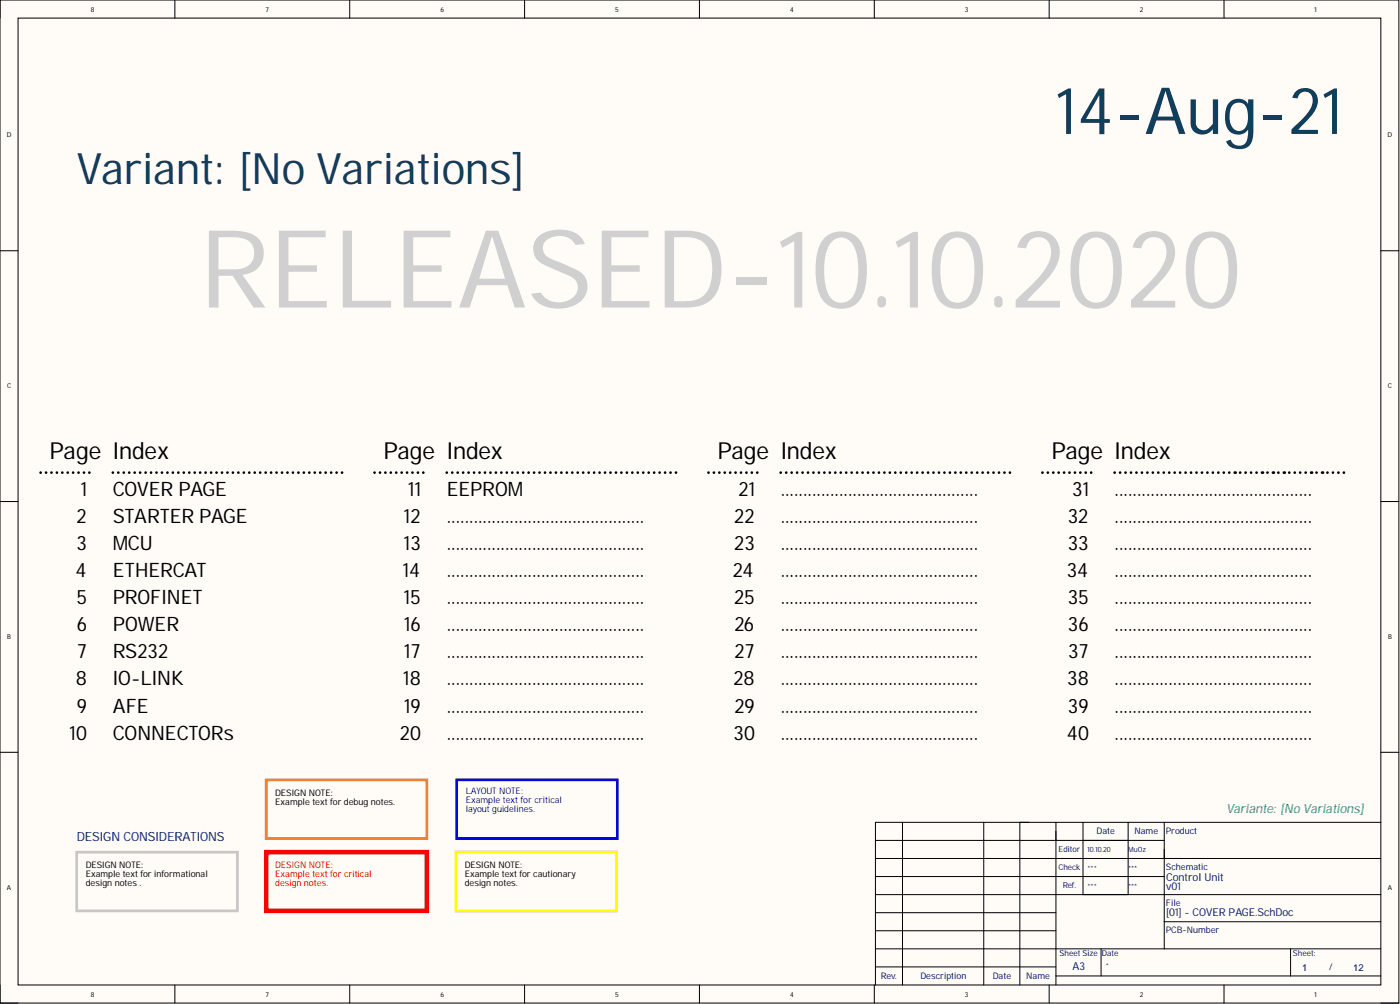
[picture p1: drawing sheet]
<svg xmlns="http://www.w3.org/2000/svg" width="393mm" height="282mm" viewBox="0 0 393 282" stroke-linecap="round" stroke-linejoin="round" font-family="sans-serif">
<path d="M0 0h393v281.6h-393z" fill-rule="evenodd" fill="#fffcf8"/>
<path d="M0 0h393v281.6h-393z" fill="none" stroke="#000" stroke-width=".28"/>
<path d="M5.1 5.1h382.9v271.4h-382.9z" fill-rule="evenodd" fill="#fffcf8"/>
<g fill="none" stroke="#000" stroke-width=".28">
<path d="M0 0v5.1M5.1 5.1h382.9v271.4h-382.9zM49.1 0v5.1M98.3 0v5.1M147.4 0v5.1M196.5 0v5.1M245.6 0v5.1M294.8 0v5.1M343.9 0v5.1M0 70.4h5.1M388 70.4h5M0 140.8h5.1"/>
<path d="M388 140.8h5M0 211.2h5.1M388 211.2h5M246 235.9h81.1M253.6 230.9v45.6M276.4 230.9v45.6M286.5 230.9v45.6M296.7 230.9v45.6M304.3 230.9v20.3M317 230.9v20.3M327.1 230.9v35.5M388 230.9h-142v45.6"/>
<path d="M246 241h142M246 251.2h142M246 246.1h81.1M246 256.2h50.7M327.1 258.8h60.9M0 276.5v5.1h5.1M49.1 276.5v5.1M98.3 276.5v5.1M147.4 276.5v5.1M196.5 276.5v5.1M245.6 276.5v5.1M246 266.4h142"/>
<path d="M246 271.5h50.7M246 261.3h50.7M294.8 276.5v5.1M296.7 274h91.3M309.4 266.4v7.6M343.9 276.5v5.1M362.6 266.4v7.6M388 281.6h5"/>
</g>
<g fill="none" stroke="#000" stroke-width=".76">
<path d="M11.4 132.7h.1M12.9 132.7h.1M14.5 132.7h.1M16 132.7h.1M17.5 132.7h.1M19 132.7h.1M20.5 132.7h.1M22.1 132.7h.1M23.6 132.7h.1M25.1 132.7h.1M31.7 132.7h.1M33.2 132.7h.1"/>
<path d="M34.8 132.7h.1M36.3 132.7h.1M37.8 132.7h.1M39.4 132.7h.1M40.9 132.7h.1M42.4 132.7h.1M44 132.7h.1M45.5 132.7h.1M47 132.7h.1M48.6 132.7h.1M50.1 132.7h.1M51.6 132.7h.1"/>
<path d="M53.2 132.7h.1M54.7 132.7h.1M56.2 132.7h.1M57.8 132.7h.1M59.3 132.7h.1M60.8 132.7h.1M62.4 132.7h.1M63.9 132.7h.1M65.4 132.7h.1M67 132.7h.1M68.5 132.7h.1M70 132.7h.1"/>
<path d="M71.6 132.7h.1M73.1 132.7h.1M74.6 132.7h.1M76.2 132.7h.1M77.7 132.7h.1M79.2 132.7h.1M80.8 132.7h.1M82.3 132.7h.1M83.8 132.7h.1M85.4 132.7h.1M86.9 132.7h.1M88.4 132.7h.1"/>
<path d="M90 132.7h.1M91.5 132.7h.1M93 132.7h.1M94.6 132.7h.1M96.1 132.7h.1M105.2 132.7h.1M106.8 132.7h.1M108.3 132.7h.1M109.8 132.7h.1M111.3 132.7h.1M112.8 132.7h.1M114.4 132.7h.1"/>
<path d="M115.9 132.7h.1M117.4 132.7h.1M118.9 132.7h.1M125.5 132.7h.1M127.1 132.7h.1M128.6 132.7h.1M130.1 132.7h.1M131.7 132.7h.1M133.2 132.7h.1M134.7 132.7h.1M136.3 132.7h.1M137.8 132.7h.1"/>
<path d="M139.3 132.7h.1M140.9 132.7h.1M142.4 132.7h.1M143.9 132.7h.1M145.4 132.7h.1M147 132.7h.1M148.5 132.7h.1M150.1 132.7h.1M151.6 132.7h.1M153.1 132.7h.1M154.7 132.7h.1M156.2 132.7h.1"/>
<path d="M157.7 132.7h.1M159.3 132.7h.1M160.8 132.7h.1M162.3 132.7h.1M163.8 132.7h.1M165.4 132.7h.1M166.9 132.7h.1M168.5 132.7h.1M170 132.7h.1M171.5 132.7h.1M173.1 132.7h.1M174.6 132.7h.1"/>
<path d="M176.1 132.7h.1M177.6 132.7h.1M179.2 132.7h.1M180.7 132.7h.1M182.3 132.7h.1M183.8 132.7h.1M185.3 132.7h.1M186.8 132.7h.1M188.4 132.7h.1M189.9 132.7h.1M199.1 132.7h.1M200.6 132.7h.1"/>
<path d="M202.1 132.7h.1M203.6 132.7h.1M205.1 132.7h.1M206.7 132.7h.1M208.2 132.7h.1M209.7 132.7h.1M211.2 132.7h.1M212.7 132.7h.1M219.3 132.7h.1M220.9 132.7h.1M222.4 132.7h.1M223.9 132.7h.1"/>
<path d="M225.5 132.7h.1M227 132.7h.1M228.5 132.7h.1M230.1 132.7h.1M231.6 132.7h.1M233.1 132.7h.1M234.7 132.7h.1M236.2 132.7h.1M237.7 132.7h.1M239.3 132.7h.1M240.8 132.7h.1M242.3 132.7h.1"/>
<path d="M243.9 132.7h.1M245.4 132.7h.1M246.9 132.7h.1M248.5 132.7h.1M250 132.7h.1M251.5 132.7h.1M253.1 132.7h.1M254.6 132.7h.1M256.1 132.7h.1M257.7 132.7h.1M259.2 132.7h.1M260.7 132.7h.1"/>
<path d="M262.3 132.7h.1M263.8 132.7h.1M265.3 132.7h.1M266.9 132.7h.1M268.4 132.7h.1M269.9 132.7h.1M271.5 132.7h.1M273 132.7h.1M274.5 132.7h.1M276.1 132.7h.1M277.6 132.7h.1M279.1 132.7h.1"/>
<path d="M280.7 132.7h.1M282.2 132.7h.1M283.7 132.7h.1M292.9 132.7h.1M294.4 132.7h.1M295.9 132.7h.1M297.4 132.7h.1M299 132.7h.1M300.5 132.7h.1M302 132.7h.1M303.5 132.7h.1M305 132.7h.1"/>
<path d="M306.6 132.7h.1M313.2 132.7h.1M314.7 132.7h.1M316.2 132.7h.1M317.8 132.7h.1M319.3 132.7h.1M320.8 132.7h.1M322.4 132.7h.1M323.9 132.7h.1M325.4 132.7h.1M327 132.7h.1M328.5 132.7h.1"/>
<path d="M330 132.7h.1M331.6 132.7h.1M333.1 132.7h.1M334.6 132.7h.1M336.2 132.7h.1M337.7 132.7h.1M339.2 132.7h.1M340.8 132.7h.1M342.3 132.7h.1M343.8 132.7h.1M345.4 132.7h.1M348.4 132.7h.1"/>
<path d="M350 132.7h.1M351.5 132.7h.1M353 132.7h.1M356.1 132.7h.1M359.2 132.7h.1M362.2 132.7h.1M363.8 132.7h.1M365.3 132.7h.1M366.8 132.7h.1M369.9 132.7h.1M373 132.7h.1M374.5 132.7h.1"/>
<path d="M376 132.7h.1M377.6 132.7h.1"/>
</g>
<g fill="#000">
<circle cx="346.9" cy="132.7" r=".38"/>
<circle cx="354.6" cy="132.7" r=".38"/>
<circle cx="357.6" cy="132.7" r=".38"/>
<circle cx="360.7" cy="132.7" r=".38"/>
<circle cx="368.4" cy="132.7" r=".38"/>
<circle cx="371.4" cy="132.7" r=".38"/>
</g>
<path d="M21.6 239.2h45.1v16.5h-45.1z" fill="none" stroke="#c6c3c6" stroke-width=".76"/>
<path d="M128.1 239.2h45.1v16.5h-45.1z" fill="none" stroke="#ff0" stroke-width=".76"/>
<path d="M74.8 239.2h45.1v16.5h-45.1z" fill="none" stroke="#f00" stroke-width="1.3"/>
<path d="M128.3 218.9h45.1v16.5h-45.1z" fill="none" stroke="#00f" stroke-width=".76"/>
<path d="M74.8 218.9h45.1v16.5h-45.1z" fill="none" stroke="#fd8300" stroke-width=".76"/>
<text font-size="30.4" fill="#d0d0d0" x="56" y="86.3">RELEASED-10.10.2020</text>
<text font-size="18.3" fill="#0f3f5a" x="296.7" y="37.6">14-Aug-21</text>
<text font-size="12.2" fill="#0f3f5a" x="21.6" y="51.5">Variant: [No Variations]</text>
<g font-size="6.6">
<text x="13.9" y="128.8">Page Index</text>
<text x="107.8" y="128.8">Page Index</text>
<text x="201.6" y="128.8">Page Index</text>
<text x="295.4" y="128.8">Page Index</text>
</g>
<g font-size="5.6">
<text x="22.7" y="139.2">1</text>
<text x="31.7" y="139.2">COVER PAGE</text>
<text x="114.7" y="139.2">11</text>
<text x="125.5" y="139.2">EEPROM</text>
<text x="207.5" y="139.2">21</text>
<text x="219.3" y="139.2">............................................</text>
<text x="301.2" y="139.2">31</text>
<text x="313.2" y="139.2">............................................</text>
<text x="21.5" y="146.8">2</text>
<text x="31.7" y="146.8">STARTER PAGE</text>
<text x="113.5" y="146.8">12</text>
<text x="125.5" y="146.8">............................................</text>
<text x="206.3" y="146.8">22</text>
<text x="219.3" y="146.8">............................................</text>
<text x="300" y="146.8">32</text>
<text x="313.2" y="146.8">............................................</text>
<text x="21.5" y="154.4">3</text>
<text x="31.7" y="154.4">MCU</text>
<text x="113.5" y="154.4">13</text>
<text x="125.5" y="154.4">............................................</text>
<text x="206.3" y="154.4">23</text>
<text x="219.3" y="154.4">............................................</text>
<text x="300" y="154.4">33</text>
<text x="313.2" y="154.4">............................................</text>
<text x="21.2" y="162">4</text>
<text x="31.7" y="162">ETHERCAT</text>
<text x="113.1" y="162">14</text>
<text x="125.5" y="162">............................................</text>
<text x="205.9" y="162">24</text>
<text x="219.3" y="162">............................................</text>
<text x="299.7" y="162">34</text>
<text x="313.2" y="162">............................................</text>
<text x="21.5" y="169.6">5</text>
<text x="31.7" y="169.6">PROFINET</text>
<text x="113.4" y="169.6">15</text>
<text x="125.5" y="169.6">............................................</text>
<text x="206.2" y="169.6">25</text>
<text x="219.3" y="169.6">............................................</text>
<text x="300" y="169.6">35</text>
<text x="313.2" y="169.6">............................................</text>
<text x="21.6" y="177.2">6</text>
<text x="31.7" y="177.2">POWER</text>
<text x="113.5" y="177.2">16</text>
<text x="125.5" y="177.2">............................................</text>
<text x="206.3" y="177.2">26</text>
<text x="219.3" y="177.2">............................................</text>
<text x="300.1" y="177.2">36</text>
<text x="313.2" y="177.2">............................................</text>
<text x="21.6" y="184.8">7</text>
<text x="31.7" y="184.8">RS232</text>
<text x="113.6" y="184.8">17</text>
<text x="125.5" y="184.8">............................................</text>
<text x="206.4" y="184.8">27</text>
<text x="219.3" y="184.8">............................................</text>
<text x="300.1" y="184.8">37</text>
<text x="313.2" y="184.8">............................................</text>
<text x="21.3" y="192.4">8</text>
<text x="31.7" y="192.4">IO-LINK</text>
<text x="113.3" y="192.4">18</text>
<text x="125.5" y="192.4">............................................</text>
<text x="206.1" y="192.4">28</text>
<text x="219.3" y="192.4">............................................</text>
<text x="299.8" y="192.4">38</text>
<text x="313.2" y="192.4">............................................</text>
<text x="21.6" y="200">9</text>
<text x="31.7" y="200">AFE</text>
<text x="113.5" y="200">19</text>
<text x="125.5" y="200">............................................</text>
<text x="206.3" y="200">29</text>
<text x="219.3" y="200">............................................</text>
<text x="300.1" y="200">39</text>
<text x="313.2" y="200">............................................</text>
<text x="19.6" y="207.7">10</text>
<text x="31.7" y="207.7">CONNECTORs</text>
<text x="112.4" y="207.7">20</text>
<text x="125.5" y="207.7">............................................</text>
<text x="206.1" y="207.7">30</text>
<text x="219.3" y="207.7">............................................</text>
<text x="299.7" y="207.7">40</text>
<text x="313.2" y="207.7">............................................</text>
</g>
<text font-size="3.6" fill="#00a36e" x="344.6" y="228.1">Variante: [No Variations]</text>
<text font-size="3.6" fill="#000080" x="21.6" y="236">DESIGN CONSIDERATIONS</text>
<g font-size="3" fill="#000080">
<text x="327.6" y="247.2">Control Unit</text>
<text x="327.6" y="249.8">v01</text>
<text x="327.6" y="257.1">[01] - COVER PAGE.SchDoc</text>
<text x="301.3" y="272.3">A3</text>
</g>
<g font-size="2.7" fill="#000080">
<text x="365.9" y="272.6">1</text>
<text x="380.2" y="272.6">12</text>
</g>
<g font-size="2.5">
<text x="77.3" y="223.5">DESIGN NOTE:</text>
<text x="77.3" y="226">Example text for debug notes.</text>
<text x="24.1" y="243.8">DESIGN NOTE:</text>
<text x="130.6" y="243.8">DESIGN NOTE:</text>
<text x="24.1" y="246.3">Example text for informational</text>
<text x="24.1" y="248.9">design notes .</text>
<text x="130.6" y="246.3">Example text for cautionary</text>
<text x="130.6" y="248.9">design notes.</text>
</g>
<g font-size="2.5" fill="#00f">
<text x="130.8" y="223">LAYOUT NOTE:</text>
<text x="130.8" y="225.5">Example text for critical</text>
<text x="130.8" y="228.1">layout guidelines.</text>
</g>
<g font-size="2.5" fill="#000080">
<text x="308.1" y="234.2">Date</text>
<text x="318.8" y="234.2">Name</text>
<text x="327.6" y="234.2">Product</text>
<text x="327.6" y="244.3">Schematic</text>
<text x="327.6" y="254.5">File</text>
<text x="327.6" y="262.1">PCB-Number</text>
<text x="247.4" y="274.8">Rev.</text>
<text x="258.6" y="274.8">Description</text>
<text x="278.9" y="274.8">Date</text>
<text x="288.4" y="274.8">Name</text>
<text x="373.5" y="272.2">/</text>
</g>
<g font-size="2.5" fill="#f00">
<text x="77.3" y="243.8">DESIGN NOTE:</text>
<text x="77.3" y="246.3">Example text for critical</text>
<text x="77.3" y="248.9">design notes.</text>
</g>
<g font-size="2.3" fill="#000080">
<text x="297.4" y="239.2">Editor</text>
<text x="297.4" y="244.2">Check</text>
<text x="298.6" y="249.3">Ref.</text>
<text x="297.7" y="268.3">Sheet Size</text>
<text x="309.6" y="268.3">Date</text>
<text x="363.3" y="268.3">Sheet:</text>
</g>
<g font-size="2" fill="#000080">
<text x="305.6" y="239.3">10.10.20</text>
<text x="317" y="239.3">MuOz</text>
<text x="305.6" y="244.4">***</text>
<text x="317" y="244.4">***</text>
<text x="305.6" y="249.5">***</text>
<text x="317" y="249.5">***</text>
</g>
<g font-size="1.9">
<text x="25.5" y="3.3">8</text>
<text x="74.6" y="3.3">7</text>
<text x="123.8" y="3.3">6</text>
<text x="172.9" y="3.3">5</text>
<text x="222" y="3.3">4</text>
<text x="271.1" y="3.3">3</text>
<text x="320.3" y="3.3">2</text>
<text x="369.2" y="3.3">1</text>
<text x="1.9" y="38.5">D</text>
<text x="389.9" y="38.5">D</text>
<text x="2" y="108.9">C</text>
<text x="389.9" y="108.9">C</text>
<text x="2" y="179.3">B</text>
<text x="390" y="179.3">B</text>
<text x="1.9" y="249.7">A</text>
<text x="389.9" y="249.7">A</text>
<text x="25.5" y="279.9">8</text>
<text x="74.6" y="279.9">7</text>
<text x="123.8" y="279.9">6</text>
<text x="172.9" y="279.9">5</text>
<text x="222" y="279.9">4</text>
<text x="271.1" y="279.9">3</text>
<text x="320.3" y="279.9">2</text>
<text x="369.2" y="279.9">1</text>
</g>
<text font-size="1.8" fill="#000080" x="310.8" y="271.8">*</text>
</svg>
